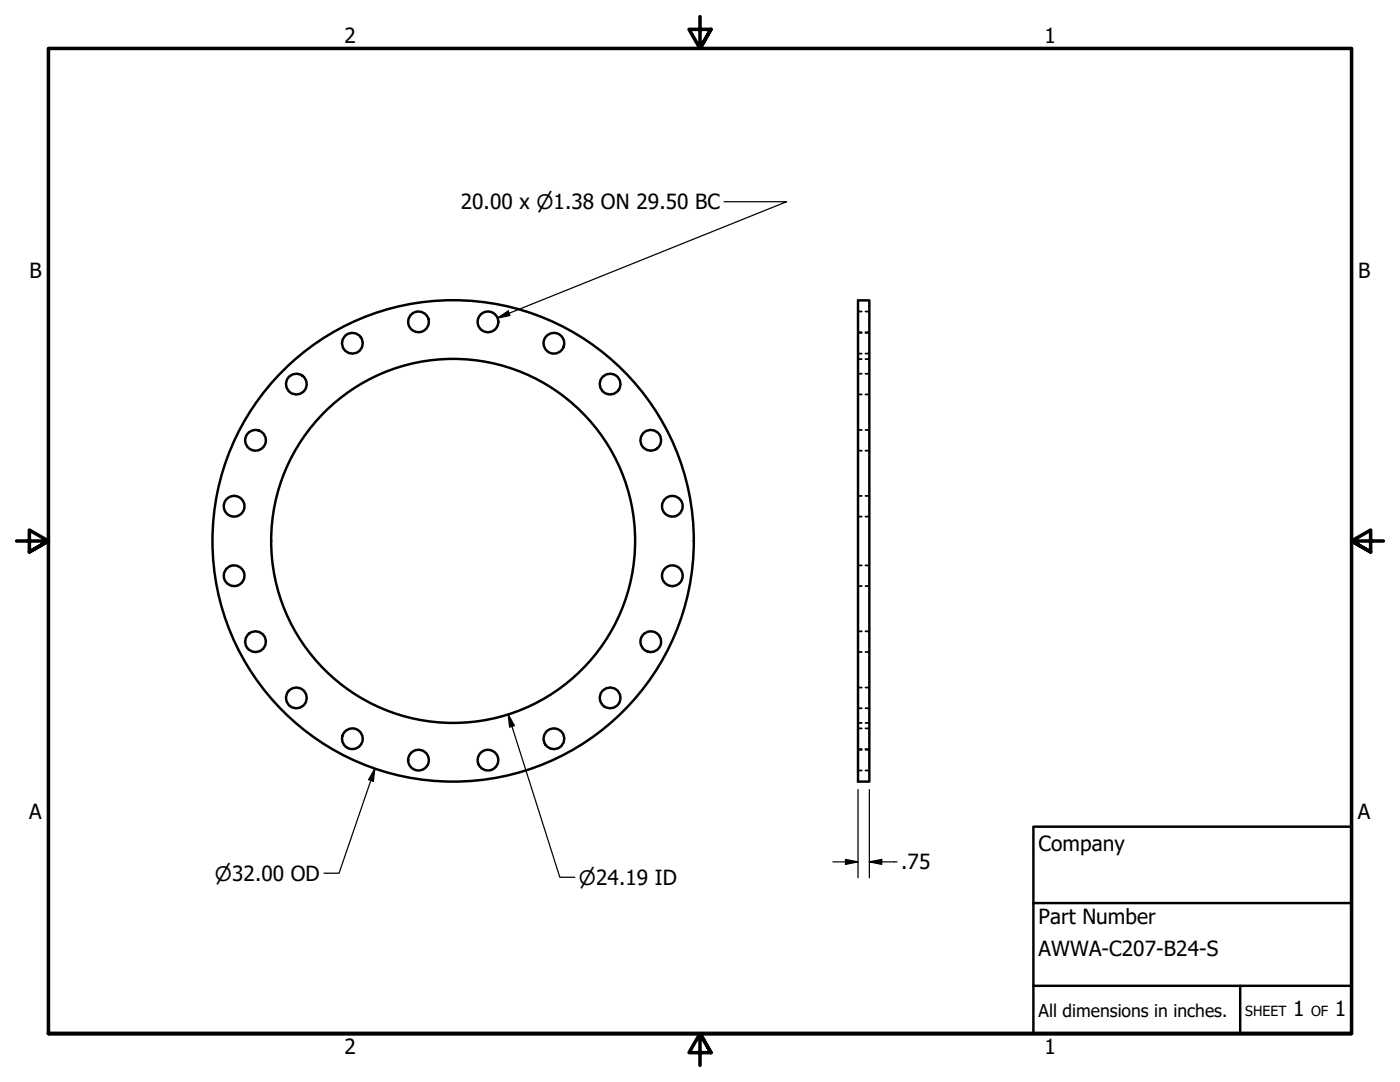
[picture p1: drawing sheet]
<svg xmlns="http://www.w3.org/2000/svg" width="279mm" height="216mm" viewBox="0 0 279 216" stroke-linecap="round" stroke-linejoin="round" font-family="sans-serif">
<!-- layer: Visible (ANSI) -->
<g fill="none" stroke="#000" stroke-width=".49">
<path d="M171.2 59.9h2.3v96.1h-2.3z"/>
<circle cx="59.1" cy="76.6" r="2.06"/>
<circle cx="70.3" cy="68.5" r="2.06"/>
<circle cx="83.5" cy="64.2" r="2.06"/>
<circle cx="97.4" cy="64.2" r="2.06"/>
<circle cx="110.5" cy="68.5" r="2.06"/>
<circle cx="121.8" cy="76.6" r="2.06"/>
<circle cx="51" cy="87.9" r="2.06"/>
<circle cx="129.9" cy="87.9" r="2.06"/>
<circle cx="46.7" cy="101" r="2.06"/>
<circle cx="46.7" cy="114.9" r="2.06"/>
<circle cx="90.4" cy="107.9" r="48"/>
<circle cx="90.4" cy="107.9" r="36.3"/>
<circle cx="134.2" cy="101" r="2.06"/>
<circle cx="134.2" cy="114.9" r="2.06"/>
<circle cx="51" cy="128" r="2.06"/>
<circle cx="59.1" cy="139.3" r="2.06"/>
<circle cx="121.8" cy="139.3" r="2.06"/>
<circle cx="129.9" cy="128" r="2.06"/>
<circle cx="70.3" cy="147.4" r="2.06"/>
<circle cx="83.5" cy="151.7" r="2.06"/>
<circle cx="97.4" cy="151.7" r="2.06"/>
<circle cx="110.5" cy="147.4" r="2.06"/>
</g>
<!-- layer: Hidden (ANSI) -->
<g fill="none" stroke="#000" stroke-width=".35">
<path d="M171.2 71.6h.8M171.2 70.6h.8M171.2 66.4h.8M171.2 78.7h.8M171.2 74.6h.8M171.2 66.3h.8M171.2 62.2h.8M172.7 71.6h.8M172.7 70.6h.8M172.7 66.4h.8M172.7 78.7h.8M172.7 74.6h.8"/>
<path d="M172.7 66.3h.8M172.7 62.2h.8M171.2 89.9h.8M171.2 85.8h.8M171.2 99h.8M172.7 89.9h.8M172.7 85.8h.8M172.7 99h.8M171.2 103.1h.8M171.2 116.9h.8M171.2 112.8h.8M172.7 103.1h.8"/>
<path d="M172.7 116.9h.8M172.7 112.8h.8M171.2 130.1h.8M171.2 126h.8M171.2 137.2h.8M172.7 130.1h.8M172.7 126h.8M172.7 137.2h.8M171.2 144.3h.8M171.2 141.3h.8M171.2 149.5h.8M171.2 145.3h.8"/>
<path d="M171.2 153.7h.8M171.2 149.6h.8M172.7 144.3h.8M172.7 141.3h.8M172.7 149.5h.8M172.7 145.3h.8M172.7 153.7h.8M172.7 149.6h.8"/>
</g>
<!-- layer: Border (ANSI) -->
<path d="M139.7 3.3v6.4l-2.2-3.8h4.4l-2.2 3.8 2.2-3.8M3.3 107.9h6.4l-3.8-2.1v4.3l3.8-2.2-3.8 2.2M276.1 107.9h-6.4l3.8-2.1v4.3l-3.8-2.2 3.8 2.2M9.7 206.2v-196.5h260v196.5h-260h260M141.9 210l-2.2-3.8 2.2 3.8h-4.4l2.2-3.8v6.4" fill="none" stroke="#000" stroke-width=".71"/>
<!-- layer: Title (ANSI) -->
<path d="M206.2 165h63.5v41.2h-63.5zM206.2 196.7h63.5M206.2 180.2h63.5M247.5 196.7v9.5" fill="none" stroke="#000" stroke-width=".49"/>
<!-- layer: Dimension (ANSI) -->
<path d="M144.5 40.3h12.5l-57.7 23.2M99.3 63.5l2.1-1.4 .4 .9zM74.8 153.4l-.3 2.5-.9-.3zM74.8 153.4l-7.1 20.8h-3M101.4 142.6l1.3 2.2-1 .3zM101.4 142.6l10.3 32.4h3M171.2 157.6v17.6M173.5 157.6v17.6M166.2 172h5M168.7 171.5l2.5 .5-2.5 .5zM173.5 172l2.5-.5v1zM173.5 172h5.5" fill="none" stroke="#000" stroke-width=".25"/>
<g fill="#000">
<path d="M99.3 63.5l2.1-1.4 .4 .9z" fill-rule="evenodd"/>
<path d="M74.8 153.4l-.3 2.5-.9-.3z" fill-rule="evenodd"/>
<path d="M101.4 142.6l1.3 2.2-1 .3z" fill-rule="evenodd"/>
<path d="M168.7 171.5l2.5 .5-2.5 .5z" fill-rule="evenodd"/>
<path d="M173.5 172l2.5-.5v1z" fill-rule="evenodd"/>
</g>
<g font-size="4.2">
<text x="68.7" y="8.6">2</text>
<text x="208.4" y="8.6">1</text>
<text x="92" y="41.7">20.00 x ⌀1.38 ON 29.50 BC</text>
<text x="5.9" y="55.5">B</text>
<text x="271" y="55.5">B</text>
<text x="5.8" y="163.4">A</text>
<text x="271" y="163.4">A</text>
<text x="179.8" y="173.5">.75</text>
<text x="207.3" y="169.8">Company</text>
<text x="207.3" y="184.4">Part Number</text>
<text x="207.3" y="190.7">AWWA-C207-B24-S</text>
<text x="258.1" y="202.8">1</text>
<text x="266.4" y="202.8">1</text>
<text x="68.7" y="210.3">2</text>
<text x="208.4" y="210.3">1</text>
</g>
<g font-size="4">
<text x="42.9" y="175.7">⌀32.00 OD</text>
<text x="115.5" y="176.5">⌀24.19 ID</text>
</g>
<text font-size="3.5" x="207.3" y="202.9">All dimensions in inches.</text>
<g font-size="2.8">
<text x="248.5" y="202.8">SHEET</text>
<text x="261.7" y="202.8">OF</text>
</g>
</svg>
